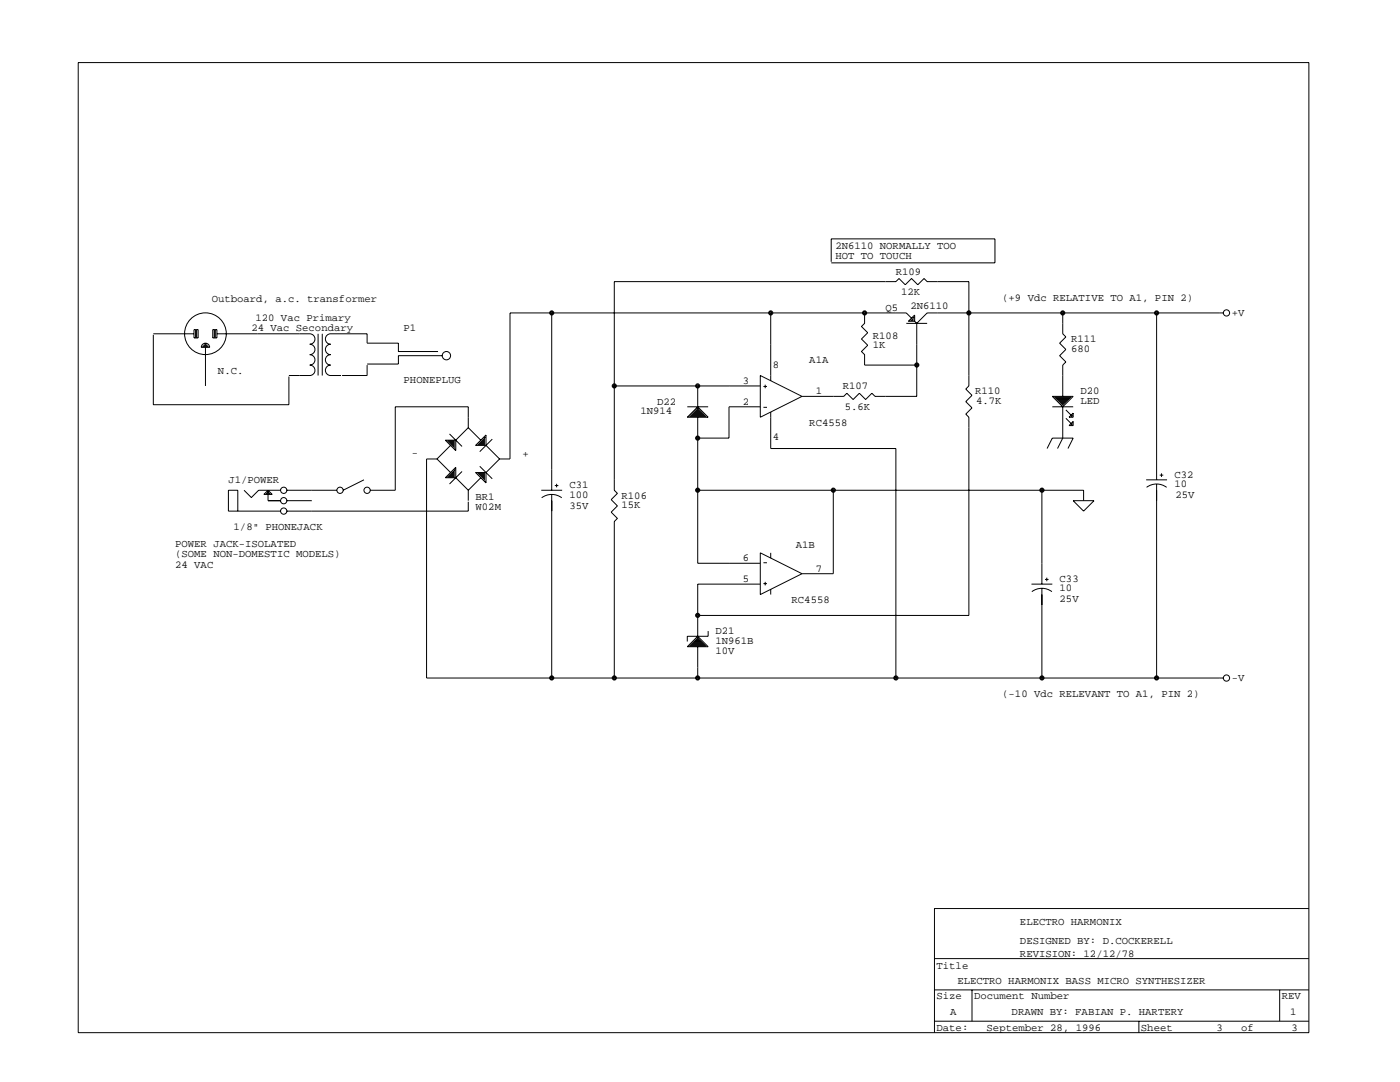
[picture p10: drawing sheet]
<svg xmlns="http://www.w3.org/2000/svg" width="279mm" height="216mm" viewBox="0 0 279 216" stroke-linecap="round" stroke-linejoin="round" font-family="sans-serif">
<g fill="none" stroke="#000" stroke-width=".2">
<path d="M15.6 12.5h245.6v193.6h-245.6zM165.9 52.2v-4.5h32.7v4.8h-32.7M30.6 66.6h8.1M30.6 66.8v14h27.1v-5.7M38.7 65.8h.8v1.6h-.8zM38.9 66.6h.4M38.9 66h.4M38.9 66.2h.4M38.9 66.4h.4M38.9 66.8h.4M38.9 67h.4M38.9 67.2h.4"/>
<path d="M40.4 69.1h1.2M40.4 68.7a.83 .83 0 0 1 .9-.2 .83 .83 0 0 1 .5 .8h-1.6zM40.6 68.9h.8M40.8 68.7h.4M41 69.3v7.7M42.5 65.8h.8v1.6h-.8zM42.7 66.6h.4M42.7 66h.4M42.7 66.2h.4M42.7 66.4h.4M42.7 66.8h.4M42.7 67h.4"/>
<path d="M42.7 67.2h.4M43.3 66.6h18.5a1.04 1.04 0 0 1 1.1 1 1.04 1.04 0 0 1-1.1 1.1 1.04 1.04 0 0 1 1.1 1 1.04 1.04 0 0 1-1.1 1.1 1.04 1.04 0 0 1 1.1 1 1.04 1.04 0 0 1-1.1 1 1.04 1.04 0 0 1 1.1 1.1 1.04 1.04 0 0 1-1.1 1h-4.1M63.5 66.6v8.3M64.3 66.6v8.3M73.3 72.8v2.1h-5M87.4 70.1h-7.9v-1.6h-6.2v-1.9h-7.3a1.04 1.04 0 0 0-1.1 1 1.04 1.04 0 0 0 1.1 1.1 1.04 1.04 0 0 0-1.1 1 1.04 1.04 0 0 0 1.1 1.1 1.04 1.04 0 0 0-1.1 1 1.04 1.04 0 0 0 1.1 1 1.04 1.04 0 0 0-1.1 1.1 1.04 1.04 0 0 0 1.1 1h2.1M88.3 71h-8.8v1.6h-6.2M110.1 62.4v35.4M122.6 77h29.1M139.2 77v4.2M151.7 74.9l8.4 4.2-8.4 4.2zM152.4 77.1h.7"/>
<path d="M152.7 76.8v.7M153.8 62.4v13.6M172.5 62.4v2.1l-.6 .6 1.3 1.3-1.3 1.2 1.3 1.3-1.3 1.2 .6 .7v2h10.5M180.9 64.5h4.1M181.7 63.9h.6M181.9 63.5l-1-1.1h-79.1v29.2h-2.1M181.9 63.7h.4M182.1 63.5h.2M182.3 63.3h.1M182.5 62.9v1.2h-1.2zM182.5 64.1l.5 .4M183 64.5v14.6h-8.4l-.6-.6-1.2 1.2-1.3-1.2-1.2 1.2-1.3-1.2-.6 .6h-8.3"/>
<path d="M210 79.1h4.2l-2.1 2.1zM210.4 79.3h3.4M210.6 79.5h3M210.8 79.7h2.5M211.1 79.9h2M212.1 62.4v4.2l.6 .6-1.2 1.3 1.2 1.2-1.2 1.3 1.2 1.2-.6 .6v6.3M230.8 62.4v33.3M244.1 62.4h-59.1l-2 2.1M48.7 97.8l1.5 1.5 1.4-1.5h4.4M53.1 98.4h.8M53.3 98.2h.4M53.5 98h.1"/>
<path d="M53.5 98.7v1.2h2.5M53.5 97.8l.8 .9h-1.6zM57.2 97.8h10M57.2 99.9h5M72.6 95.7l-4.1 2.1M87.2 91.6h-2.1v43.7h159M87.2 91.6l2.7 2.7M88.9 87.8h2.1v2.1zM88.9 95.3l2.1-2.1v2.1zM89.3 88h1.4M89.3 95.1h1.4M89.5 88.3h1.2"/>
<path d="M89.5 94.9h1.2M89.7 86.6l2.5 2.5M89.7 88.5h1M89.7 94.7h1M89.9 88.9l-2.7 2.7M89.9 88.7h.8M89.9 94.5h.8M90.1 88.9h.6M90.1 94.3h.6M90.3 89.1h.4M90.3 94.1h.4M90.5 89.3h.2"/>
<path d="M90.5 93.9h.2M90.7 89.5h.1M90.7 93.7h.1M91 95.3l2.5 2.5M92.2 94.1l-2.5 2.5M93.5 85.3v-4.1h-14.6v16.6h-5M93.5 97.8v2.1M93.5 85.3l-2.5 2.5M93.5 85.3l2.5 2.5M94.9 88.9l2.1-2.1v2.1zM94.9 94.3h2.1v2.1zM95.3 88.7h1.5"/>
<path d="M95.3 94.5h1.5M95.5 88.5h1.3M95.5 94.7h1.3M95.7 93l2.5 2.5M95.7 88.3h1.1M95.7 94.9h1.1M96 95.3l-2.5 2.5M96 88h.8M96 95.1h.8M96.2 87.8h.6M96.2 95.3h.6M96.4 87.6h.4"/>
<path d="M96.4 95.5h.4M96.6 87.4h.2M96.6 95.7h.2M96.8 87.2h.1M96.8 96h.1M97 88.9l2.7 2.7M98.2 87.6l-2.5 2.5M99.7 91.6l-2.7 2.7M108 97.8h4.2M108.1 99.3a3.3 3.3 0 0 1 4 0M110.1 98.7v36.6M110.7 96.9h.7"/>
<path d="M111.1 96.5v.7M137.2 81.2h4.1M137.2 83.3l2-2.1 2.1 2.1zM137.6 83h3.3M137.8 82.8h2.9M138 82.6h2.5M138.2 82.4h2.1M138.4 82.2h1.7M138.6 82h1.3M138.8 81.8h.9M139 81.6h.5M139.2 81.4h.1"/>
<path d="M139.2 97.8h77.1v2.1M139.2 83.3v29.1h12.5M151.7 81.2h-6.2v6.2h-6.3M152.4 81.3h.7M153.8 82.2v7.3h25v45.8M166.3 97.8v16.7h-6.2M207.9 97.8v18.8M209 89.5l1-2.1h4.2l-1.1 2.1M210 81.2h4.2M211.3 80.1h1.6M211.5 80.3h1.2M211.7 80.5h.8"/>
<path d="M211.9 80.8h.4M212.1 81h.1M212.1 81.2v6.2l-1 2.1M212.7 81.8l1.1 1M212.7 83.5l1.1 1M213.8 83h.2M213.8 84.7h.2M214 82.8h.1M214 84.5h.1M214.2 82.4v.9h-.9zM214.2 84.1v.8h-.9zM214.2 99.9h4.1l-2 2.1z"/>
<path d="M228.7 95.7h4.2M228.8 97.2a3.3 3.3 0 0 1 4 0M230.8 96.6v38.7M231.5 94.8h.7M231.8 94.5v.7M47.5 102v-4.2h-1.9v4.2h10.4M93.5 100.1v1.9h-36.3M151.7 116.6h-12.5v10.4M151.7 110.3l8.4 4.2-8.4 4.1zM152.4 116.5h.7M152.4 112.3h.7M152.7 116.1v.7"/>
<path d="M153.8 110.3v1.1M153.8 117.6v1M205.8 116.6h4.2M205.9 118.1a3.3 3.3 0 0 1 4 0M207.9 117.4v17.9M208.6 115.6h.7M208.9 115.3v.7M137.2 129l2-2 2.1 2zM137.6 128.8h3.3M137.8 128.6h2.9M138 128.4h2.5M138.2 128.2h2.1"/>
<path d="M138.4 128h1.7M138.6 127.8h1.3M138.8 127.6h.9M139 127.4h.5M139.2 127.2h.1M139.2 122.8h54.2v-39.5l-.7-.7 1.3-1.2-1.3-1.3 1.3-1.2-1.3-1.3 .7-.6v-20.8h-8.4l-.6-.6-1.2 1.2-1.3-1.2-1.2 1.2-1.3-1.2-.6 .6h-56.2v41.6l.6 .6-1.2 1.3 1.2 1.2-1.2 1.3 1.2 1.2-.6 .7v31.2M139.2 129v6.3M141.3 125.9v1.1h-4.1v1M186.5 197.5h74.7M186.5 191.3h74.7M194 197.5v6.3M255.4 197.5v6.3"/>
<path d="M261.2 181.3h-74.7v24.8M186.5 203.8h74.7M227.3 203.8v2.3"/>
<circle cx="41" cy="66.6" r="4.2"/>
<circle cx="89.1" cy="71" r=".83"/>
<circle cx="110.1" cy="62.4" r=".21"/>
<circle cx="110.1" cy="62.4" r=".42"/>
<circle cx="122.6" cy="77" r=".21"/>
<circle cx="122.6" cy="77" r=".42"/>
<circle cx="139.2" cy="77" r=".21"/>
<circle cx="139.2" cy="77" r=".42"/>
<circle cx="153.8" cy="62.4" r=".21"/>
<circle cx="153.8" cy="62.4" r=".42"/>
<circle cx="172.6" cy="62.4" r=".21"/>
<circle cx="172.6" cy="62.4" r=".42"/>
<circle cx="183" cy="72.8" r=".21"/>
<circle cx="183" cy="72.8" r=".42"/>
<circle cx="193.4" cy="62.4" r=".21"/>
<circle cx="193.4" cy="62.4" r=".42"/>
<circle cx="212.1" cy="62.4" r=".21"/>
<circle cx="212.1" cy="62.4" r=".42"/>
<circle cx="230.8" cy="62.4" r=".21"/>
<circle cx="230.8" cy="62.4" r=".42"/>
<circle cx="244.8" cy="62.4" r=".62"/>
<circle cx="56.6" cy="99.9" r=".62"/>
<circle cx="56.6" cy="97.8" r=".62"/>
<circle cx="67.9" cy="97.8" r=".62"/>
<circle cx="73.3" cy="97.8" r=".62"/>
<circle cx="139.2" cy="87.4" r=".21"/>
<circle cx="139.2" cy="97.8" r=".21"/>
<circle cx="139.2" cy="97.8" r=".42"/>
<circle cx="139.2" cy="87.4" r=".42"/>
<circle cx="166.3" cy="97.8" r=".21"/>
<circle cx="166.3" cy="97.8" r=".42"/>
<circle cx="207.9" cy="97.8" r=".21"/>
<circle cx="207.9" cy="97.8" r=".42"/>
<circle cx="56.6" cy="102" r=".62"/>
<circle cx="110.1" cy="135.3" r=".21"/>
<circle cx="110.1" cy="135.3" r=".42"/>
<circle cx="122.6" cy="135.3" r=".21"/>
<circle cx="122.6" cy="135.3" r=".42"/>
<circle cx="139.2" cy="135.3" r=".21"/>
<circle cx="139.2" cy="122.8" r=".21"/>
<circle cx="139.2" cy="135.3" r=".42"/>
<circle cx="139.2" cy="122.8" r=".42"/>
<circle cx="178.8" cy="135.3" r=".21"/>
<circle cx="178.8" cy="135.3" r=".42"/>
<circle cx="207.9" cy="135.3" r=".21"/>
<circle cx="207.9" cy="135.3" r=".42"/>
<circle cx="230.8" cy="135.3" r=".21"/>
<circle cx="230.8" cy="135.3" r=".42"/>
<circle cx="244.8" cy="135.3" r=".62"/>
</g>
<g font-size="2.1">
<text x="166.7" y="49.6">2N6110 NORMALLY TOO</text>
<text x="166.7" y="51.7">HOT TO TOUCH</text>
<text x="178.8" y="54.9">R109</text>
<text x="179.8" y="58.9">12K</text>
<text x="42.3" y="60.2">Outboard, a.c. transformer</text>
<text x="50.2" y="66">24 Vac Secondary</text>
<text x="51" y="64">120 Vac Primary</text>
<text x="80.5" y="66">P1</text>
<text x="176.7" y="62">Q5</text>
<text x="181.7" y="61.6">2N6110</text>
<text x="200" y="60">(+9 Vdc RELATIVE TO A1, PIN 2)</text>
<text x="245.8" y="63.1">+V</text>
<text x="174.2" y="67.6">R108</text>
<text x="174.2" y="69.5">1K</text>
<text x="213.8" y="68.3">R111</text>
<text x="213.8" y="70.1">680</text>
<text x="43.5" y="74.6">N.C.</text>
<text x="80.5" y="76.4">PHONEPLUG</text>
<text x="148.2" y="76.6">3</text>
<text x="154.2" y="73.5">8</text>
<text x="161.5" y="72.4">A1A</text>
<text x="168.2" y="77.6">R107</text>
<text x="127.8" y="82.6">1N914</text>
<text x="131.1" y="80.8">D22</text>
<text x="148.2" y="80.8">2</text>
<text x="162.8" y="78.7">1</text>
<text x="168.6" y="81.8">5.6K</text>
<text x="194.6" y="78.7">R110</text>
<text x="194.8" y="80.5">4.7K</text>
<text x="215.6" y="78.7">D20</text>
<text x="215.6" y="80.5">LED</text>
<text x="154.2" y="87.8">4</text>
<text x="161.5" y="84.9">RC4558</text>
<text x="82.2" y="91">-</text>
<text x="104.3" y="91.2">+</text>
<text x="234.4" y="95.3">C32</text>
<text x="45.6" y="96.4">J1/POWER</text>
<text x="94.9" y="99.7">BR1</text>
<text x="94.9" y="101.8">W02M</text>
<text x="113.6" y="101.6">35V</text>
<text x="113.6" y="97.4">C31</text>
<text x="113.6" y="99.3">100</text>
<text x="124.1" y="99.5">R106</text>
<text x="124.1" y="101.4">15K</text>
<text x="234.4" y="97.2">10</text>
<text x="234.6" y="99.3">25V</text>
<text x="46.6" y="105.7">1/8&quot; PHONEJACK</text>
<text x="35" y="109.1">POWER JACK-ISOLATED</text>
<text x="35" y="111.2">(SOME NON-DOMESTIC MODELS)</text>
<text x="35" y="113.3">24 VAC</text>
<text x="148.2" y="112">6</text>
<text x="158.8" y="109.3">A1B</text>
<text x="148.2" y="116.1">5</text>
<text x="162.8" y="114.1">7</text>
<text x="211.5" y="116.1">C33</text>
<text x="211.5" y="118">10</text>
<text x="158" y="120.3">RC4558</text>
<text x="211.5" y="120.2">25V</text>
<text x="142.8" y="126.5">D21</text>
<text x="142.8" y="128.4">1N961B</text>
<text x="142.8" y="130.6">10V</text>
<text x="245.8" y="135.9">-V</text>
<text x="200" y="139.1">(-10 Vdc RELEVANT TO A1, PIN 2)</text>
<text x="203.6" y="184.6">ELECTRO HARMONIX</text>
<text x="203.6" y="190.9">REVISION: 12/12/78</text>
<text x="203.6" y="188.4">DESIGNED BY: D.COCKERELL</text>
<text x="186.9" y="193.4">Title</text>
<text x="191.1" y="196.3">ELECTRO HARMONIX BASS MICRO SYNTHESIZER</text>
<text x="186.9" y="199.4">Size</text>
<text x="189.6" y="202.5">A</text>
<text x="194.4" y="199.4">Document Number</text>
<text x="201.9" y="202.5">DRAWN BY: FABIAN P. HARTERY</text>
<text x="255.8" y="199.4">REV</text>
<text x="257.5" y="202.5">1</text>
<text x="186.9" y="205.6">Date:</text>
<text x="196.9" y="205.6">September 28, 1996</text>
<text x="227.7" y="205.6">Sheet</text>
<text x="242.8" y="205.6">3</text>
<text x="247.7" y="205.6">of</text>
<text x="257.8" y="205.6">3</text>
</g>
</svg>
